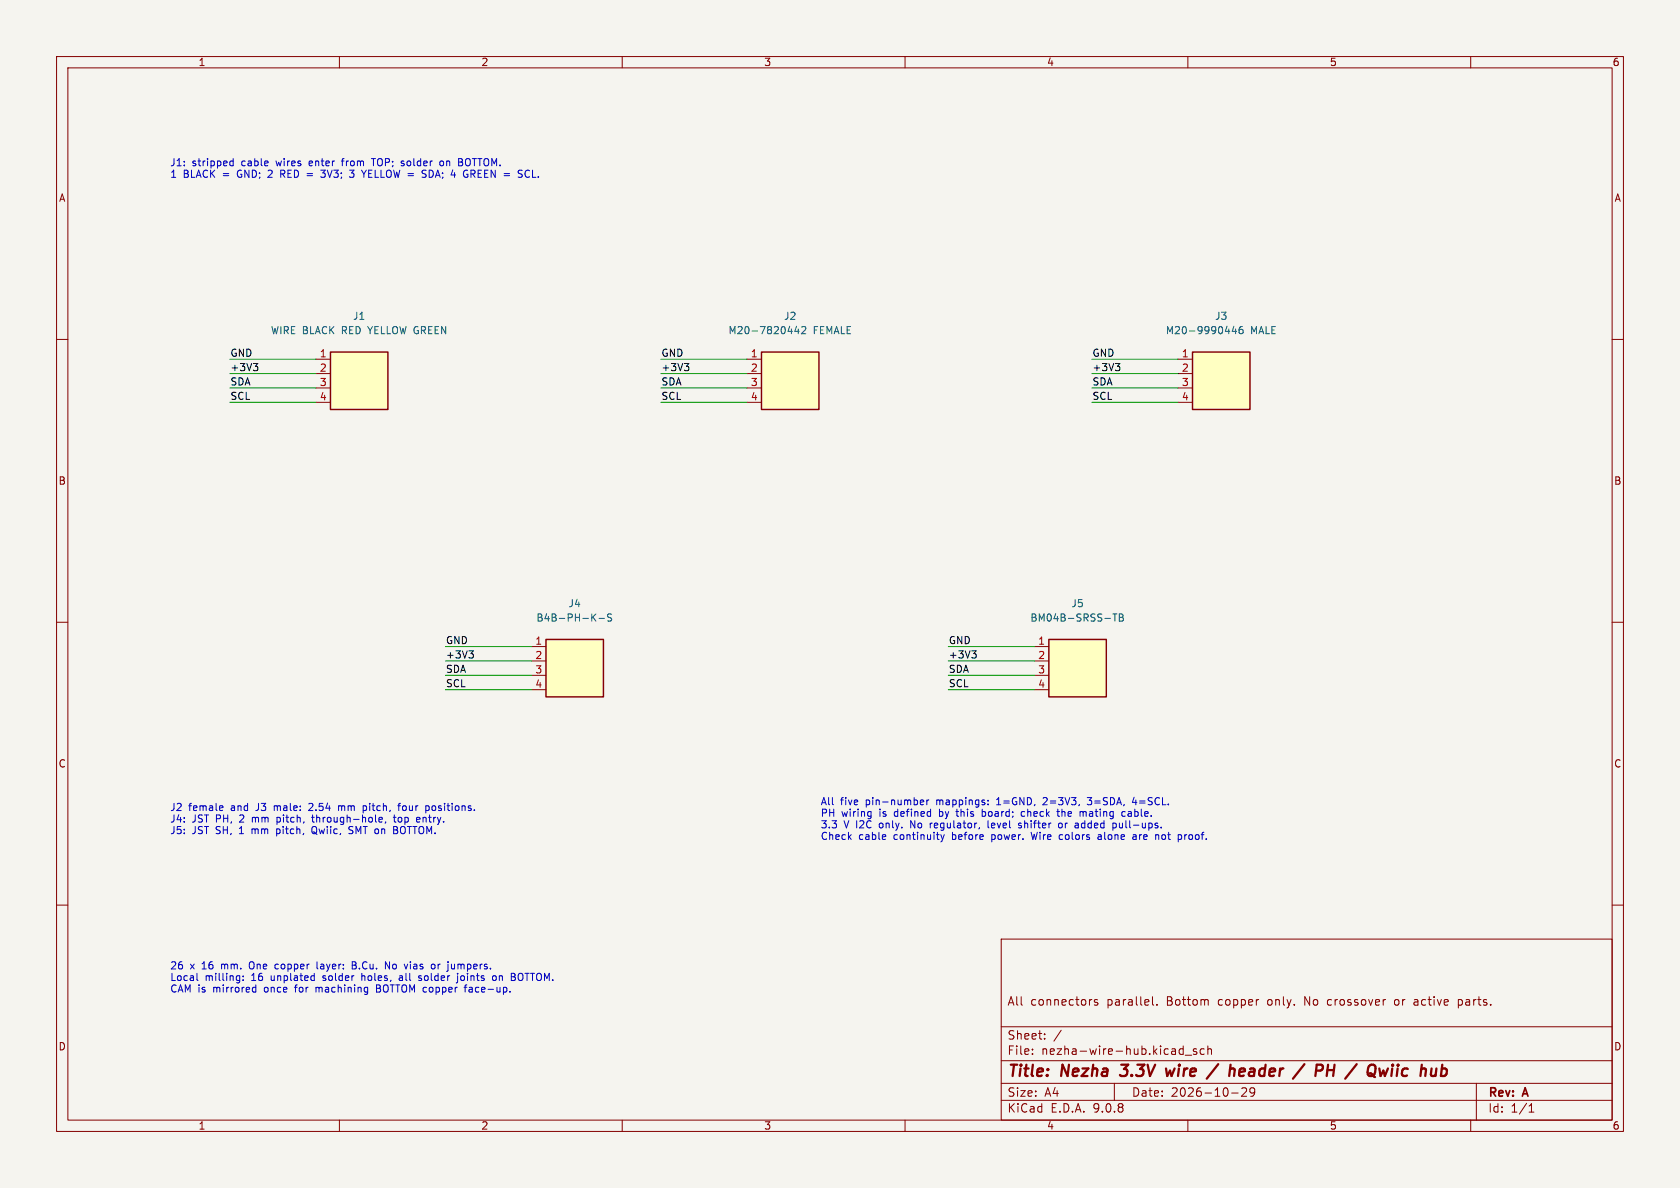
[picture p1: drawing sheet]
(kicad_sch (version 20250114) (generator "eeschema") (paper "A4")
 (title_block (title "Nezha 3.3V wire / header / PH / Qwiic hub") (date "2026-10-29") (rev "A") (comment 1 "All connectors parallel. Bottom copper only. No crossover or active parts."))
 (lib_symbols (symbol "WireHub:Conn4" (pin_names (offset 1.016) hide) (in_bom yes) (on_board yes)
 (property "Reference" "J" (at 0 5.08 0) (effects (font (size 1.27 1.27))))
 (property "Value" "Conn4" (at 0 2.54 0) (effects (font (size 1.27 1.27))))
 (symbol "Conn4_0_1" (rectangle (start -5.08 1.27) (end 5.08 -8.89) (stroke (width .254) (type default)) (fill (type background))))
 (symbol "Conn4_1_1" (pin passive line (at -7.62 0.0 0) (length 2.54) (name "1" (effects (font (size 1.27 1.27)))) (number "1" (effects (font (size 1.27 1.27)))))(pin passive line (at -7.62 -2.54 0) (length 2.54) (name "2" (effects (font (size 1.27 1.27)))) (number "2" (effects (font (size 1.27 1.27)))))(pin passive line (at -7.62 -5.08 0) (length 2.54) (name "3" (effects (font (size 1.27 1.27)))) (number "3" (effects (font (size 1.27 1.27)))))(pin passive line (at -7.62 -7.62 0) (length 2.54) (name "4" (effects (font (size 1.27 1.27)))) (number "4" (effects (font (size 1.27 1.27))))))))
(symbol (lib_id "WireHub:Conn4") (at 63.5 63.5 0) (unit 1) (in_bom yes) (on_board yes) (dnp no)
   (property "Reference" "J1" (at 63.5 55.88 0) (effects (font (size 1.27 1.27))))
   (property "Value" "WIRE BLACK RED YELLOW GREEN" (at 63.5 58.42 0) (effects (font (size 1.27 1.27))))
   (property "Footprint" "WireHub:Wire_1x04_P2.54_D1.10" (at 63.5 63.5 0) (effects (font (size 1.27 1.27)) hide)))
(wire (pts (xy 55.88 63.5) (xy 40.64 63.5)) (stroke (width 0) (type default)))
(label "GND" (at 40.64 63.5 0) (effects (font (size 1.27 1.27)) (justify left bottom)))
(wire (pts (xy 55.88 66.04) (xy 40.64 66.04)) (stroke (width 0) (type default)))
(label "+3V3" (at 40.64 66.04 0) (effects (font (size 1.27 1.27)) (justify left bottom)))
(wire (pts (xy 55.88 68.58) (xy 40.64 68.58)) (stroke (width 0) (type default)))
(label "SDA" (at 40.64 68.58 0) (effects (font (size 1.27 1.27)) (justify left bottom)))
(wire (pts (xy 55.88 71.12) (xy 40.64 71.12)) (stroke (width 0) (type default)))
(label "SCL" (at 40.64 71.12 0) (effects (font (size 1.27 1.27)) (justify left bottom)))
(symbol (lib_id "WireHub:Conn4") (at 139.7 63.5 0) (unit 1) (in_bom yes) (on_board yes) (dnp no)
   (property "Reference" "J2" (at 139.7 55.88 0) (effects (font (size 1.27 1.27))))
   (property "Value" "M20-7820442 FEMALE" (at 139.7 58.42 0) (effects (font (size 1.27 1.27))))
   (property "Footprint" "WireHub:Harwin_M20_7820442_Female" (at 139.7 63.5 0) (effects (font (size 1.27 1.27)) hide)))
(wire (pts (xy 132.07999999999998 63.5) (xy 116.83999999999999 63.5)) (stroke (width 0) (type default)))
(label "GND" (at 116.83999999999999 63.5 0) (effects (font (size 1.27 1.27)) (justify left bottom)))
(wire (pts (xy 132.07999999999998 66.04) (xy 116.83999999999999 66.04)) (stroke (width 0) (type default)))
(label "+3V3" (at 116.83999999999999 66.04 0) (effects (font (size 1.27 1.27)) (justify left bottom)))
(wire (pts (xy 132.07999999999998 68.58) (xy 116.83999999999999 68.58)) (stroke (width 0) (type default)))
(label "SDA" (at 116.83999999999999 68.58 0) (effects (font (size 1.27 1.27)) (justify left bottom)))
(wire (pts (xy 132.07999999999998 71.12) (xy 116.83999999999999 71.12)) (stroke (width 0) (type default)))
(label "SCL" (at 116.83999999999999 71.12 0) (effects (font (size 1.27 1.27)) (justify left bottom)))
(symbol (lib_id "WireHub:Conn4") (at 215.9 63.5 0) (unit 1) (in_bom yes) (on_board yes) (dnp no)
   (property "Reference" "J3" (at 215.9 55.88 0) (effects (font (size 1.27 1.27))))
   (property "Value" "M20-9990446 MALE" (at 215.9 58.42 0) (effects (font (size 1.27 1.27))))
   (property "Footprint" "WireHub:Harwin_M20_9990446_Male" (at 215.9 63.5 0) (effects (font (size 1.27 1.27)) hide)))
(wire (pts (xy 208.28 63.5) (xy 193.04000000000002 63.5)) (stroke (width 0) (type default)))
(label "GND" (at 193.04000000000002 63.5 0) (effects (font (size 1.27 1.27)) (justify left bottom)))
(wire (pts (xy 208.28 66.04) (xy 193.04000000000002 66.04)) (stroke (width 0) (type default)))
(label "+3V3" (at 193.04000000000002 66.04 0) (effects (font (size 1.27 1.27)) (justify left bottom)))
(wire (pts (xy 208.28 68.58) (xy 193.04000000000002 68.58)) (stroke (width 0) (type default)))
(label "SDA" (at 193.04000000000002 68.58 0) (effects (font (size 1.27 1.27)) (justify left bottom)))
(wire (pts (xy 208.28 71.12) (xy 193.04000000000002 71.12)) (stroke (width 0) (type default)))
(label "SCL" (at 193.04000000000002 71.12 0) (effects (font (size 1.27 1.27)) (justify left bottom)))
(symbol (lib_id "WireHub:Conn4") (at 101.6 114.3 0) (unit 1) (in_bom yes) (on_board yes) (dnp no)
   (property "Reference" "J4" (at 101.6 106.67999999999999 0) (effects (font (size 1.27 1.27))))
   (property "Value" "B4B-PH-K-S" (at 101.6 109.22 0) (effects (font (size 1.27 1.27))))
   (property "Footprint" "WireHub:JST_PH_B4B_4_BottomPads_D0.90" (at 101.6 114.3 0) (effects (font (size 1.27 1.27)) hide)))
(wire (pts (xy 93.97999999999999 114.3) (xy 78.74 114.3)) (stroke (width 0) (type default)))
(label "GND" (at 78.74 114.3 0) (effects (font (size 1.27 1.27)) (justify left bottom)))
(wire (pts (xy 93.97999999999999 116.84) (xy 78.74 116.84)) (stroke (width 0) (type default)))
(label "+3V3" (at 78.74 116.84 0) (effects (font (size 1.27 1.27)) (justify left bottom)))
(wire (pts (xy 93.97999999999999 119.38) (xy 78.74 119.38)) (stroke (width 0) (type default)))
(label "SDA" (at 78.74 119.38 0) (effects (font (size 1.27 1.27)) (justify left bottom)))
(wire (pts (xy 93.97999999999999 121.92) (xy 78.74 121.92)) (stroke (width 0) (type default)))
(label "SCL" (at 78.74 121.92 0) (effects (font (size 1.27 1.27)) (justify left bottom)))
(symbol (lib_id "WireHub:Conn4") (at 190.5 114.3 0) (unit 1) (in_bom yes) (on_board yes) (dnp no)
   (property "Reference" "J5" (at 190.5 106.67999999999999 0) (effects (font (size 1.27 1.27))))
   (property "Value" "BM04B-SRSS-TB" (at 190.5 109.22 0) (effects (font (size 1.27 1.27))))
   (property "Footprint" "WireHub:JST_SH_BM04B_SRSS" (at 190.5 114.3 0) (effects (font (size 1.27 1.27)) hide)))
(wire (pts (xy 182.88 114.3) (xy 167.64 114.3)) (stroke (width 0) (type default)))
(label "GND" (at 167.64 114.3 0) (effects (font (size 1.27 1.27)) (justify left bottom)))
(wire (pts (xy 182.88 116.84) (xy 167.64 116.84)) (stroke (width 0) (type default)))
(label "+3V3" (at 167.64 116.84 0) (effects (font (size 1.27 1.27)) (justify left bottom)))
(wire (pts (xy 182.88 119.38) (xy 167.64 119.38)) (stroke (width 0) (type default)))
(label "SDA" (at 167.64 119.38 0) (effects (font (size 1.27 1.27)) (justify left bottom)))
(wire (pts (xy 182.88 121.92) (xy 167.64 121.92)) (stroke (width 0) (type default)))
(label "SCL" (at 167.64 121.92 0) (effects (font (size 1.27 1.27)) (justify left bottom)))
(text "J1: stripped cable wires enter from TOP; solder on BOTTOM.\n1 BLACK = GND; 2 RED = 3V3; 3 YELLOW = SDA; 4 GREEN = SCL." (at 30 30 0) (effects (font (size 1.27 1.27)) (justify left)))
(text "J2 female and J3 male: 2.54 mm pitch, four positions.\nJ4: JST PH, 2 mm pitch, through-hole, top entry.\nJ5: JST SH, 1 mm pitch, Qwiic, SMT on BOTTOM." (at 30 145 0) (effects (font (size 1.27 1.27)) (justify left)))
(text "All five pin-number mappings: 1=GND, 2=3V3, 3=SDA, 4=SCL.\nPH wiring is defined by this board; check the mating cable.\n3.3 V I2C only. No regulator, level shifter or added pull-ups.\nCheck cable continuity before power. Wire colors alone are not proof." (at 145 145 0) (effects (font (size 1.27 1.27)) (justify left)))
(text "26 x 16 mm. One copper layer: B.Cu. No vias or jumpers.\nLocal milling: 16 unplated solder holes, all solder joints on BOTTOM.\nCAM is mirrored once for machining BOTTOM copper face-up." (at 30 173 0) (effects (font (size 1.27 1.27)) (justify left))))
